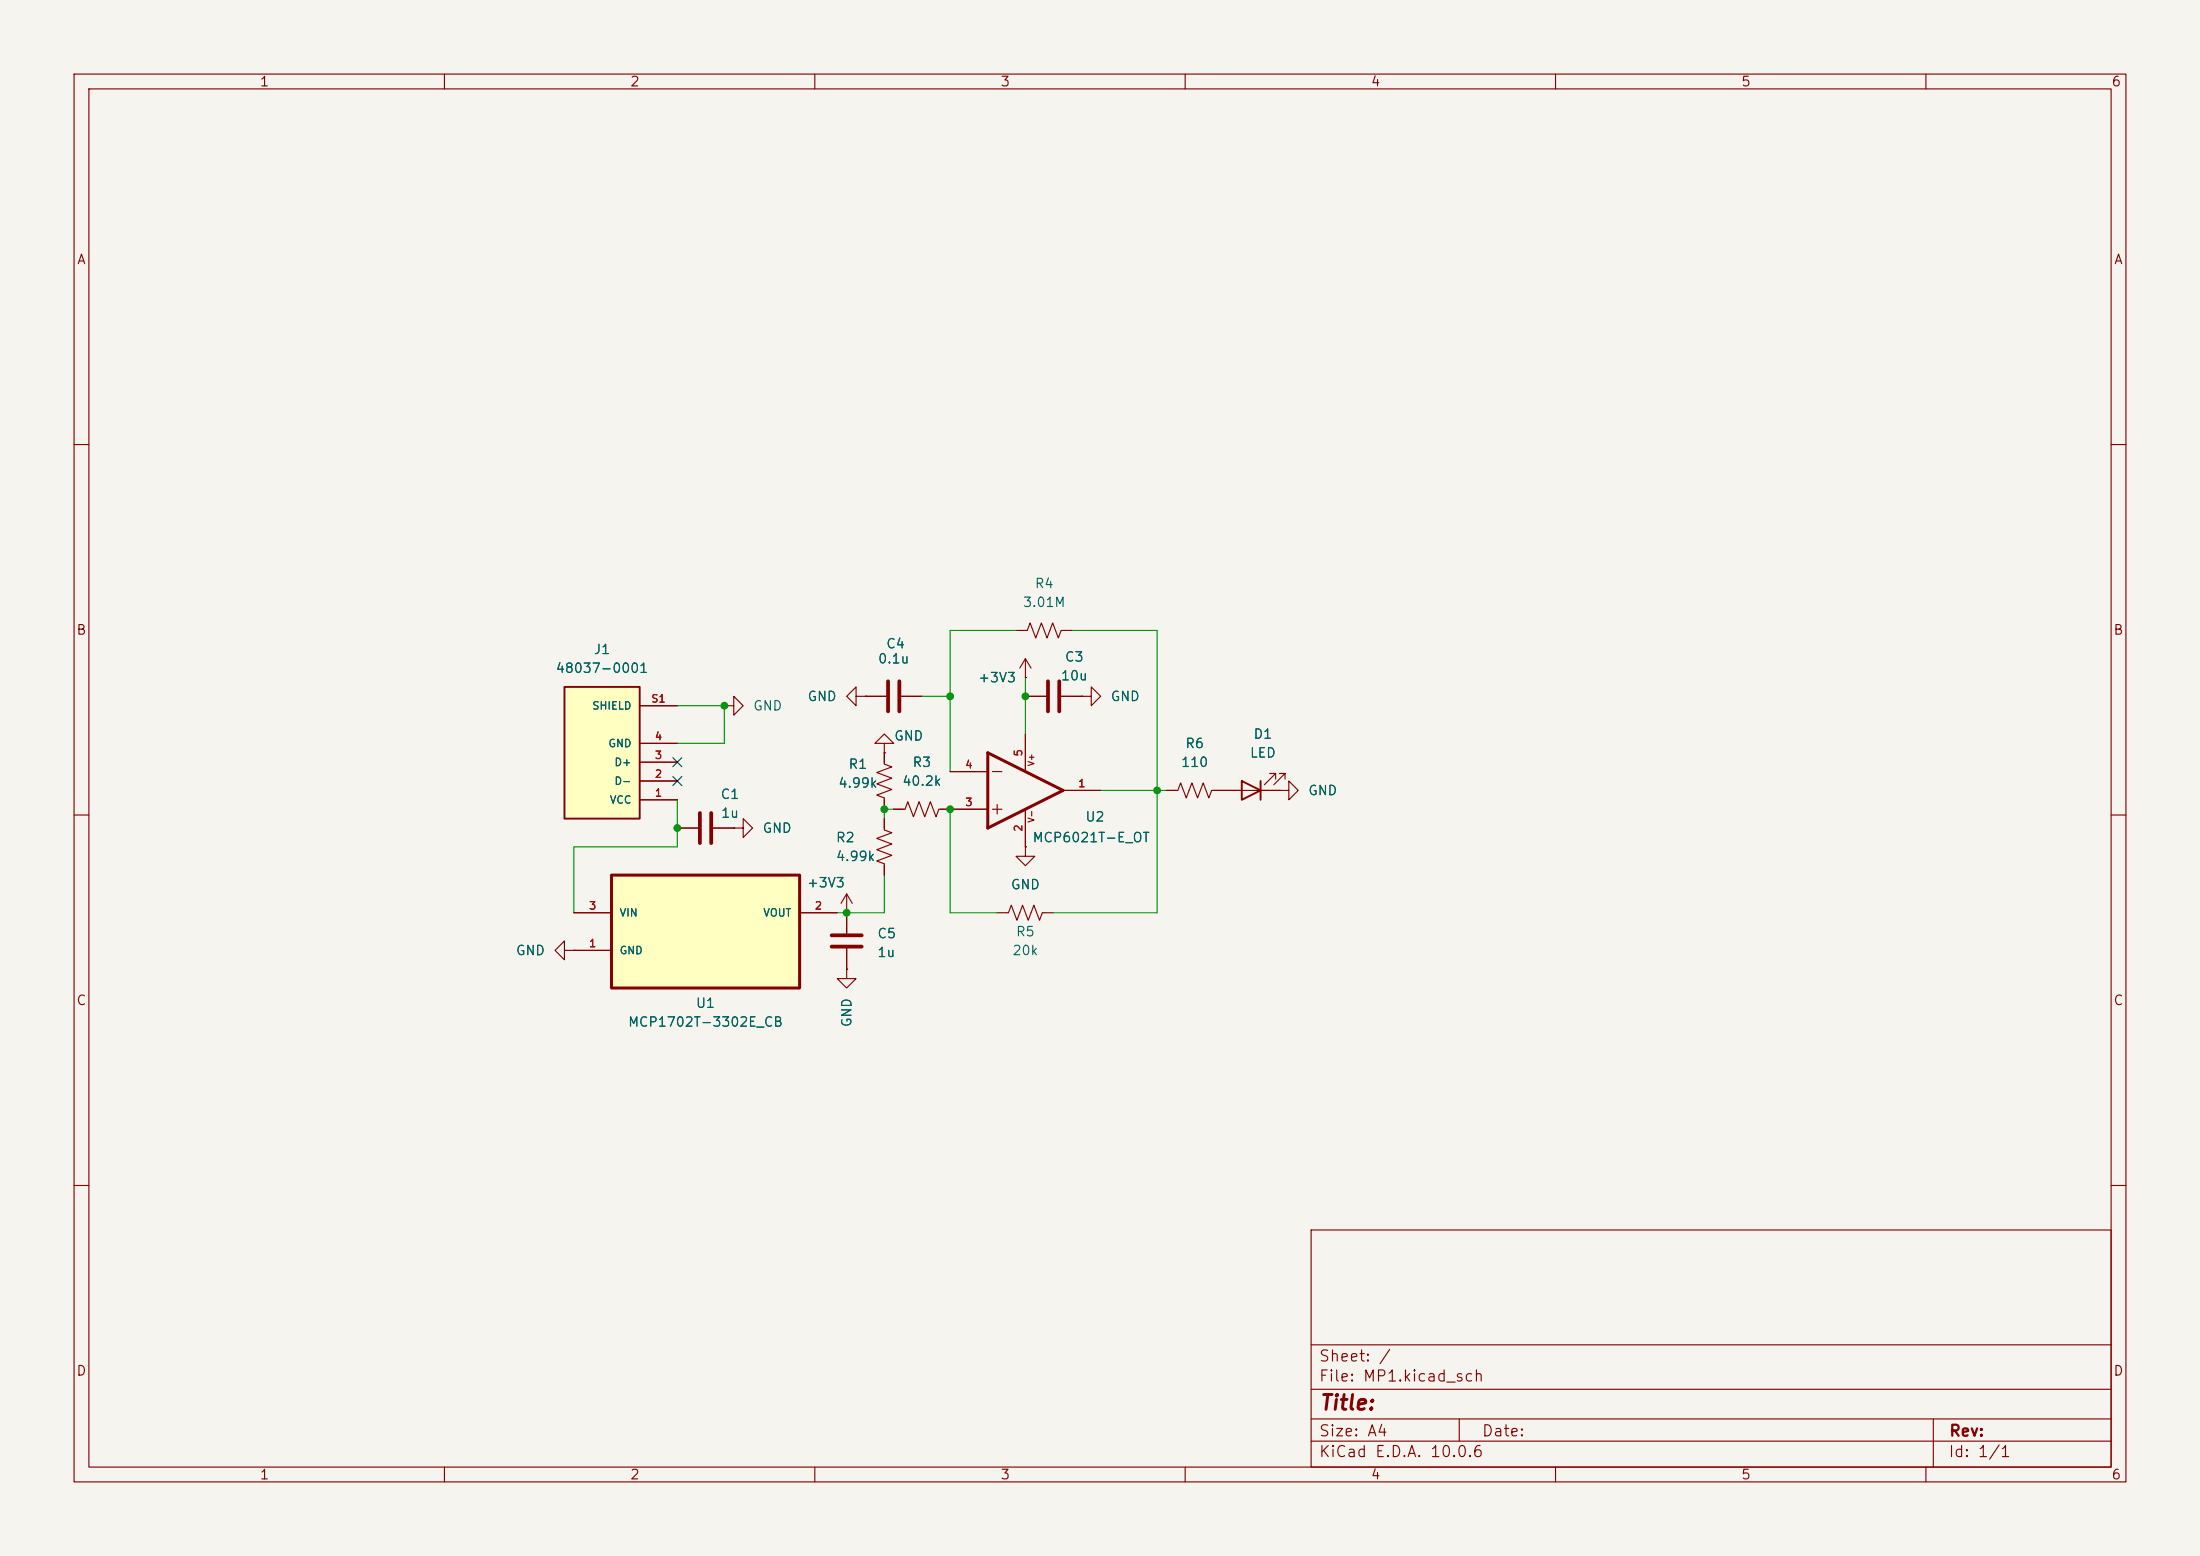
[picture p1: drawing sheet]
<svg xmlns="http://www.w3.org/2000/svg" width="297mm" height="210mm" viewBox="0 0 297 210" stroke-linecap="round" stroke-linejoin="round" font-family="sans-serif">
<path d="M0 0h297v210h-297z" fill="#f5f4ef" stroke="#f5f4ef" stroke-width=".14"/>
<g fill="none" stroke="#840000" stroke-width=".15">
<path d="M10 10h277v190h-277zM12 12h273v186h-273zM60 10v2M110 10v2M160 10v2M210 10v2M260 10v2M10 60h2M285 60h2M97.8 95.3h1.3v-1.3l1.2 1.3-1.2 1.2v-1.2M97.8 95.3h.1M115.6 94v-1.3l-1.3 1.3 1.3 1.3v-1.3h1.2"/>
<path d="M116.8 94h.1M116.8 94h2.8M121.7 94h2.8M137.2 85.1h1.5l.4-1 .7 2 .8-2 .8 2 .7-2 .8 2 .4-1h1.5M138.4 91.4h.1M138.4 88.9l-.7 1.3M138.4 88.9l.8 1.3M138.4 88.9v2.5M146 94h1.3v-1.3l1.3 1.3-1.3 1.3v-1.3M146 94h.1M10 110h2M99.1 111.8h1.2v-1.3l1.3 1.3-1.3 1.2v-1.2"/>
<path d="M99.1 111.8h.1M119.4 100.3h1.2l-1.2-1.2-1.3 1.2h1.3v1.3M119.4 101.6h.1M119.4 101.6v1.5l1 .4-2 .8 2 .7-2 .8 2 .8-2 .7 1 .4v1.5M119.4 110.5v1.5l1 .4-2 .8 2 .7-2 .8 2 .7-2 .8 1 .4v1.5M120.6 109.2h1.6l.4-1 .7 2 .8-2 .7 2 .8-2 .8 2 .3-1h1.6M138.4 114.3v1.3h1.3l-1.3 1.2-1.2-1.2h1.2M138.4 114.3h.1M165.1 106.7h7.6M172.2 105.2v-.8h-.8h.8l-1.5 1.5M172.7 106.7h1.3v-1.3l1.3 1.3-1.3 1.3v-1.3M172.7 106.7h.1"/>
<path d="M173.5 105.2v-.8h-.8h.8l-1.5 1.5M285 110h2M76.2 128.3v-1.3l-1.3 1.3 1.3 1.2v-1.2h1.3M77.5 128.3h.1M134.6 123.2h1.5l.4-1 .8 2 .7-2 .8 2 .8-2 .7 2 .4-1h1.5M10 160h2M177 166h108v32h-108zM285 160h2M60 198v2M110 198v2M160 198v2M177 194.5h108"/>
<path d="M177 191.5h108M177 187.5h108M177 181.5h108M197 191.5v3M210 198v2M260 198v2M261 191.5v6.5"/>
</g>
<path d="M167.6 105.4l2.6 1.3-2.6 1.3zM170.2 105.4v2.6" fill="none" stroke="#840000" stroke-width=".25"/>
<path d="M119.9 91.9v4.1M121.4 91.9v4.1" fill="none" stroke="#840000" stroke-width=".51"/>
<path d="M76.2 92.7h10.2v17.8h-10.2z" fill="#ffffc2"/>
<path d="M76.2 92.7h10.2v17.8h-10.2z" fill="none" stroke="#840000" stroke-width=".25"/>
<g fill="none" stroke="#840000" stroke-width=".15">
<path d="M86.4 95.3h5M138.4 94h2.8M143.3 94h2.7M86.4 108h5M86.4 105.4h5M86.4 102.9h5M86.4 100.3h5M157.5 106.7h1.5l.4-1 .7 2 .8-2 .8 2 .7-2 .8 2 .4-1h1.5M114.3 130.8v1.3h1.3l-1.3 1.3-1.3-1.3h1.3M114.3 130.8h.1M114.3 123.2h.1M114.3 120.7l-.8 1.2"/>
<path d="M114.3 120.7l.8 1.2M114.3 120.7v5.3M114.3 128v2.8"/>
</g>
<path d="M141.5 91.9v4.1M143 91.9v4.1M112.3 126.2h4M112.3 127.8h4" fill="none" stroke="#840000" stroke-width=".51"/>
<path d="M82.5 118.1h25.4v15.3h-25.4z" fill="#ffffc2"/>
<path d="M82.5 118.1h25.4v15.3h-25.4zM133.3 101.6l10.2 5.1-10.2 5.1z" fill="none" stroke="#840000" stroke-width=".41"/>
<g fill="none" stroke="#840000" stroke-width=".15">
<path d="M86.4 95.3h5M116.8 94h.1M116.8 94h2.8M121.7 94h2.8M138.4 91.4h.1M138.4 99.1v5M138.4 94h2.8M143.3 94h2.7M146 94h.1M86.4 108h5M86.4 105.4h5M86.4 102.9h5"/>
<path d="M86.4 100.3h5M91.4 111.8h2.8M96.3 111.8h2.8M99.1 111.8h.1M119.4 101.6h.1M119.4 101.6v1.3M119.4 108v1.2M119.4 110.5v1.3M119.4 116.8v1.3M120.6 109.2h1.3M127 109.2h6.3M128.3 104.1h5"/>
<path d="M134 104.1h1.3M134 109.2h1.3M134.6 108.6v1.3M138.4 114.3h.1M138.4 109.2v5.1M143.5 106.7h5.1M157.5 106.7h1.2M163.8 106.7h3.8M170.2 106.7h2.5M172.7 106.7h.1M77.5 128.3h.1M77.5 128.3h5"/>
<path d="M77.5 123.2h5M107.9 123.2h5.1M114.3 130.8h.1M114.3 123.2h.1M114.3 123.2v2.8M114.3 128v2.8"/>
</g>
<path d="M94.5 109.7v4.1M96 109.7v4.1" fill="none" stroke="#840000" stroke-width=".51"/>
<path d="M91.4 95.3h6.4v5h-6.4M124.5 94h3.8M137.2 85.1h-8.9v19M138.4 91.4v7.7M144.8 85.1h11.4v38.1h-14M91.4 108v6.3h-13.9v8.9M119.4 118.1v5.1h-6.4M120.6 109.2h-1.2v1.3M128.3 109.2v14h6.3M148.6 106.7h8.9" fill="none" stroke="#009600" stroke-width=".15"/>
<path d="M90.8 104.8l1.2 1.2M90.8 102.3l1.2 1.2M92 104.8l-1.2 1.2M92 102.3l-1.2 1.2" fill="none" stroke="#000084" stroke-width=".15"/>
<g fill="#009600" stroke="#009600" stroke-width=".14">
<circle cx="97.8" cy="95.3" r=".46"/>
<circle cx="114.3" cy="123.2" r=".46"/>
<circle cx="91.4" cy="111.8" r=".46"/>
<circle cx="119.4" cy="109.2" r=".46"/>
<circle cx="128.3" cy="94" r=".46"/>
<circle cx="138.4" cy="94" r=".46"/>
<circle cx="128.3" cy="109.2" r=".46"/>
<circle cx="156.2" cy="106.7" r=".46"/>
</g>
<text font-size="2" fill="#840000" x="178" y="190.8">Title:</text>
<g font-size="1.5" fill="#840000">
<text x="178" y="184.1">Sheet: /</text>
<text x="178" y="186.8">File: MP1.kicad_sch</text>
<text x="178" y="197">KiCad E.D.A. 10.0.6</text>
<text x="178" y="194.2">Size: A4</text>
<text x="200" y="194.2">Date:</text>
<text x="263" y="197">Id: 1/1</text>
<text x="263" y="194.2">Rev:</text>
</g>
<g font-size="1.3" fill="#840000">
<text x="35" y="12">1</text>
<text x="85" y="12">2</text>
<text x="135" y="12">3</text>
<text x="185" y="12">4</text>
<text x="235" y="12">5</text>
<text x="285" y="12">6</text>
<text x="10.3" y="36">A</text>
<text x="285.3" y="36">A</text>
<text x="10.2" y="86">B</text>
<text x="285.2" y="86">B</text>
<text x="10.2" y="136">C</text>
<text x="285.2" y="136">C</text>
<text x="10.2" y="186">D</text>
<text x="285.2" y="186">D</text>
<text x="35" y="200">1</text>
<text x="85" y="200">2</text>
<text x="135" y="200">3</text>
<text x="185" y="200">4</text>
<text x="235" y="200">5</text>
<text x="285" y="200">6</text>
</g>
<g font-size="1.3" fill="#006464">
<text x="138" y="82.2">3.01M</text>
<text x="139.6" y="79.7">R4</text>
<text x="80.1" y="88.6">J1</text>
<text x="118.4" y="89.9">0.1u</text>
<text x="119.5" y="87.8">C4</text>
<text x="143.7" y="89.6">C3</text>
<text x="74.9" y="91.1">48037-0001</text>
<text x="108.9" y="94.9">GND</text>
<text x="132" y="92.4">+3V3</text>
<text x="143.1" y="92.1">10u</text>
<text x="149.8" y="94.9">GND</text>
<text x="101.6" y="96.2">GND</text>
<text x="120.6" y="100.3">GND</text>
<text x="159.9" y="101.3">R6</text>
<text x="169.1" y="100">D1</text>
<text x="113.1" y="106.6">4.99k</text>
<text x="114.5" y="104.1">R1</text>
<text x="121.7" y="106.4">40.2k</text>
<text x="123.1" y="103.8">R3</text>
<text x="159.3" y="103.8">110</text>
<text x="168.6" y="102.6">LED</text>
<text x="176.5" y="107.6">GND</text>
<text x="97.2" y="108.2">C1</text>
<text x="97.2" y="110.7">1u</text>
<text x="102.9" y="112.7">GND</text>
<text x="112.8" y="114">R2</text>
<text x="139.3" y="114">MCP6021T-E_OT</text>
<text x="146.4" y="111.2">U2</text>
<text x="112.8" y="116.5">4.99k</text>
<text x="108.8" y="120.1">+3V3</text>
<text x="136.4" y="120.3">GND</text>
<text x="69.6" y="129.2">GND</text>
<text x="118.3" y="126.9">C5</text>
<text x="118.3" y="129.5">1u</text>
<text x="136.6" y="129.2">20k</text>
<text x="137.1" y="126.7">R5</text>
<text x="93.9" y="136.3">U1</text>
<text x="84.7" y="138.9">MCP1702T-3302E_CB</text>
<text x="115.3" y="138.7" transform="rotate(-90 115.3 138.7)">GND</text>
</g>
<g font-size="1" fill="#a90000">
<text x="87.8" y="95.1">S1</text>
<text x="88.3" y="100.1">4</text>
<text x="88.3" y="107.8">1</text>
<text x="88.3" y="105.2">2</text>
<text x="88.3" y="102.7">3</text>
<text x="130.2" y="104">4</text>
<text x="138.2" y="102.2" transform="rotate(-90 138.2 102.2)">5</text>
<text x="145.5" y="106.5">1</text>
<text x="130.2" y="109">3</text>
<text x="138.2" y="112.3" transform="rotate(-90 138.2 112.3)">2</text>
<text x="79.4" y="123">3</text>
<text x="109.9" y="123">2</text>
<text x="79.4" y="128.1">1</text>
</g>
<g font-size="1" fill="#006464">
<text x="79.9" y="96">SHIELD</text>
<text x="82" y="101.1">GND</text>
<text x="82.9" y="106.2">D-</text>
<text x="82.9" y="103.6">D+</text>
<text x="82.2" y="108.7">VCC</text>
<text x="83.6" y="124">VIN</text>
<text x="103" y="124">VOUT</text>
<text x="83.6" y="129">GND</text>
</g>
<g font-size=".8" fill="#840000">
<text x="139.8" y="103.5" transform="rotate(-90 139.8 103.5)">V+</text>
<text x="139.8" y="111.1" transform="rotate(-90 139.8 111.1)">V-</text>
</g>
</svg>
